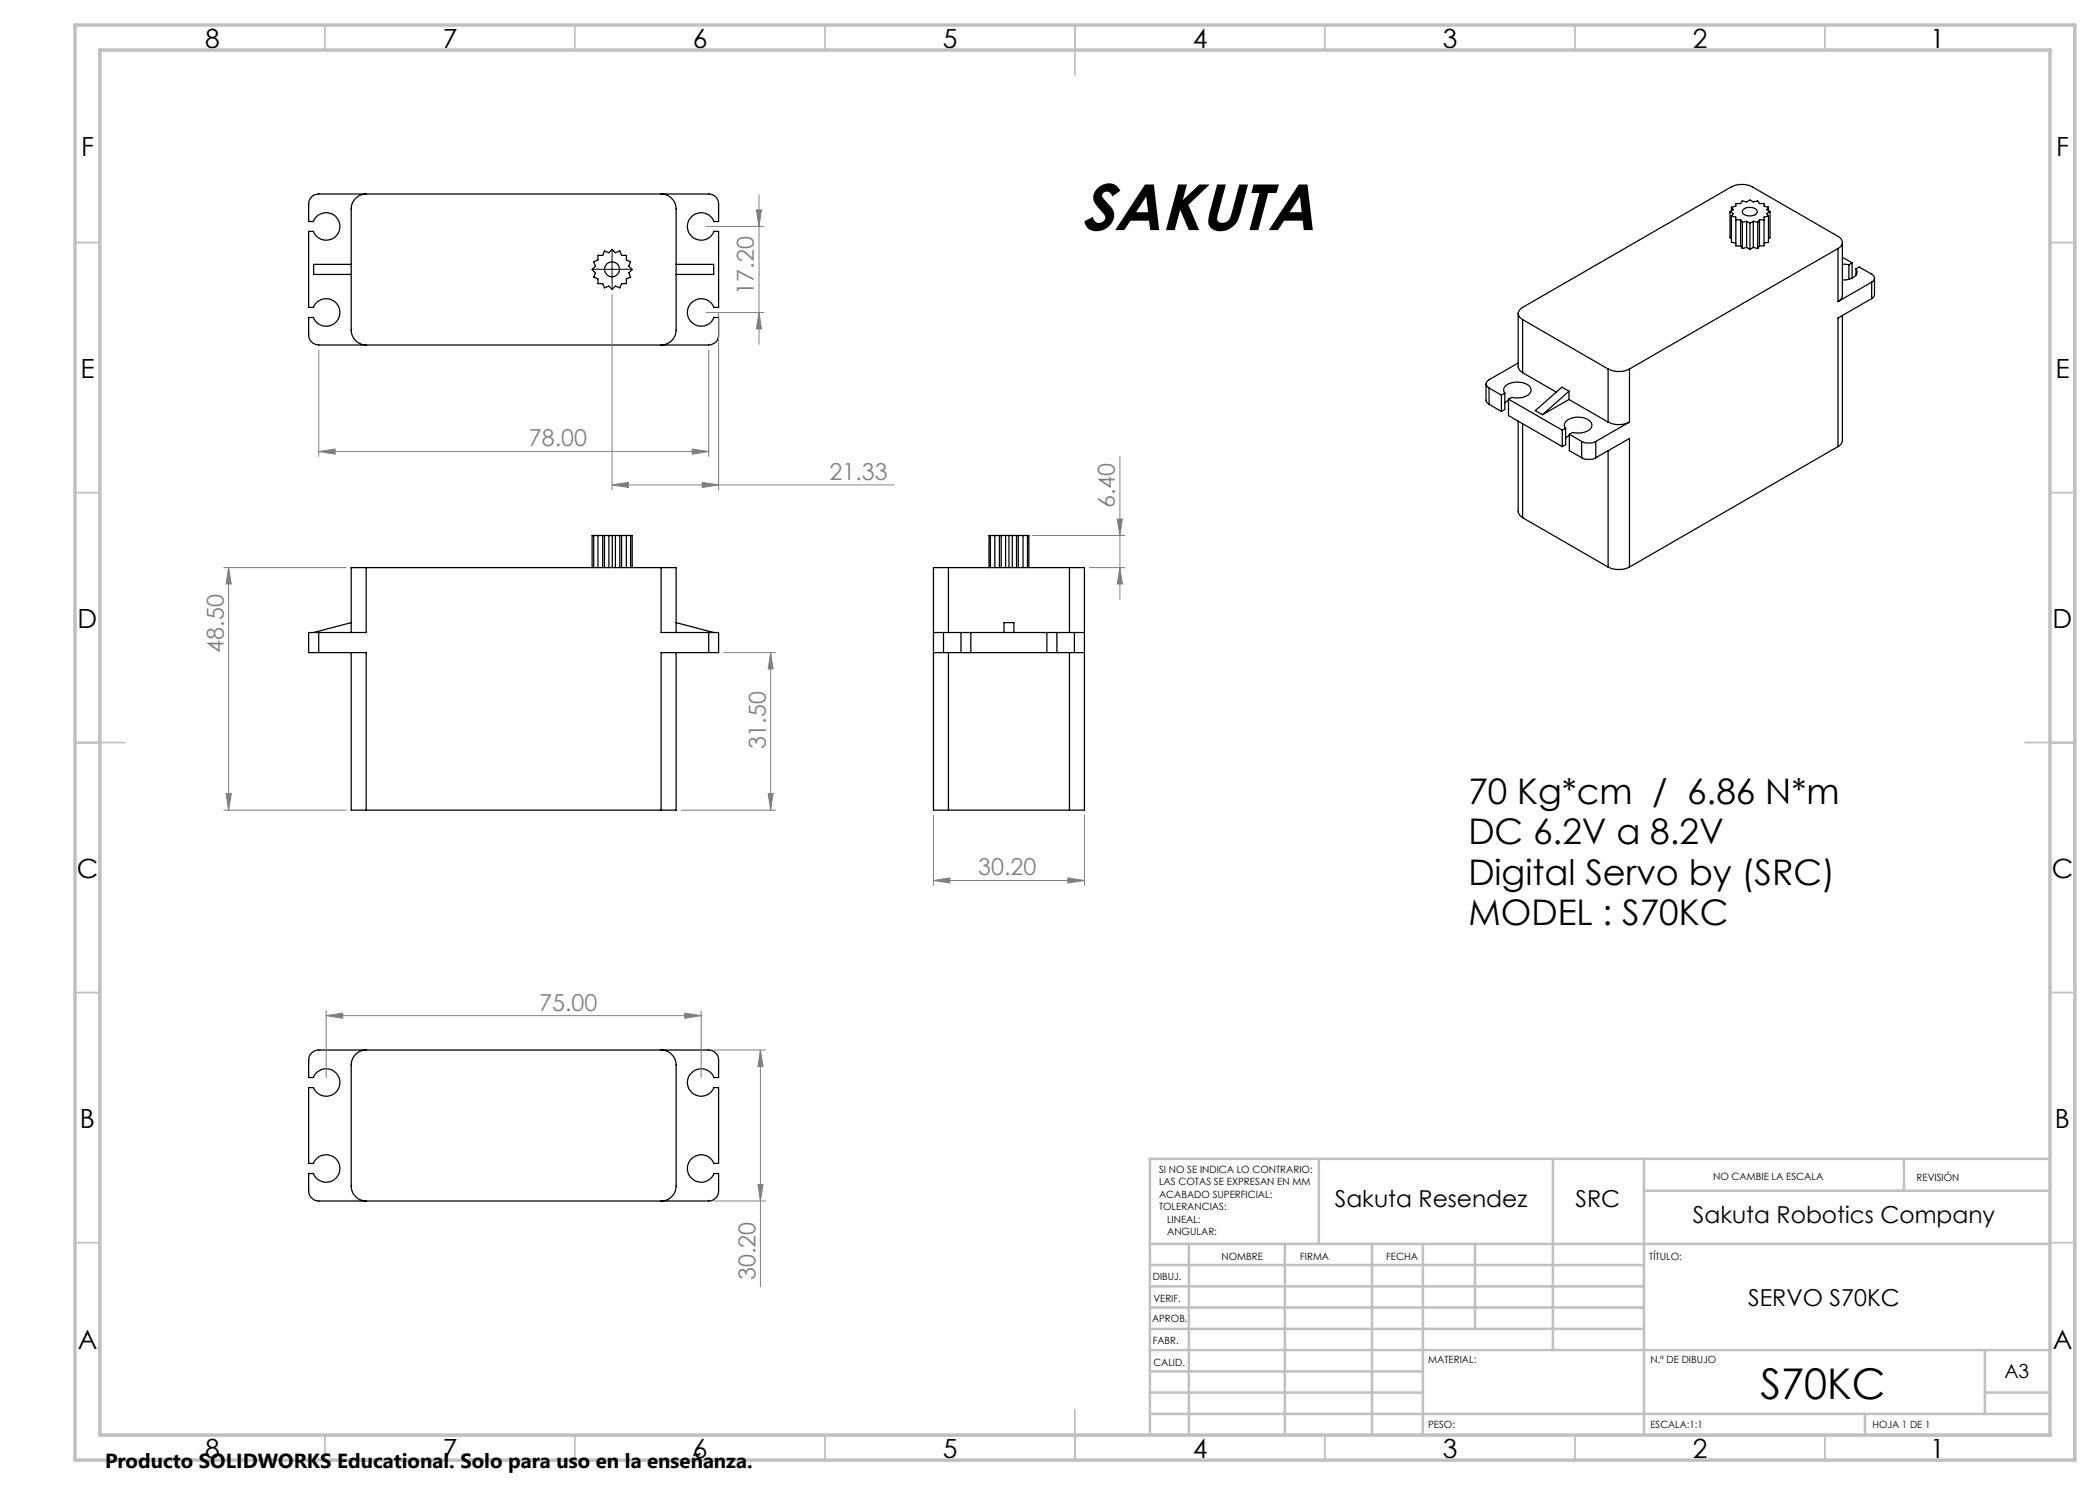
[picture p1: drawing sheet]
<svg xmlns="http://www.w3.org/2000/svg" width="420mm" height="297mm" viewBox="0 0 420 297" stroke-linecap="round" stroke-linejoin="round" font-family="sans-serif">
<g fill="none" stroke="#000" stroke-width=".25">
<path d="M62.3 39.4a1.91 1.91 0 0 1 1.4-.6h78a1.93 1.93 0 0 1 2 2v3.5h-.9a2.76 2.76 0 0 0-4.2-1.2 2.76 2.76 0 0 0 0 4.4 2.76 2.76 0 0 0 4.2-1.2h.9v15.2h-.9a2.76 2.76 0 0 0-4.2-1.2 2.76 2.76 0 0 0 0 4.4 2.76 2.76 0 0 0 4.2-1.2h.9v3.5a1.99 1.99 0 0 1-2 2h-78a2.05 2.05 0 0 1-2-2v-3.5h1a2.74 2.74 0 0 0 4.2 1.2 2.74 2.74 0 0 0 0-4.4 2.74 2.74 0 0 0-4.2 1.2h-1v-15.2h1a2.74 2.74 0 0 0 4.2 1.2 2.74 2.74 0 0 0 0-4.4 2.74 2.74 0 0 0-4.2 1.2h-1v-3.5a1.92 1.92 0 0 1 .6-1.4zM73.2 38.8a3 3 0 0 0-3 3v24.2a3 3 0 0 0 3 3M132.2 38.8a3 3 0 0 1 3 3v24.2a3 3 0 0 1-3 3M70.2 52.9h-7.5v2h7.5M119.6 51.1h.9l.4-.9 .9 .3 .6-.6 .7 .6 .9-.3 .3 .9h1v.9l.8 .3-.3 .9 .6 .7-.6 .7 .3 .8-.8 .4v.9h-1l-.3 .9-.9-.4-.7 .7-.6-.7-.9 .4-.4-.9h-.9v-.9l-.9-.4 .4-.8-.7-.7 .7-.7-.4-.9 .9-.3zM135.2 52.9h7.5v2h-7.5M346 42.3v5.3l.3 .1M346 42.3l.7 .4-.4 .5M346.3 43.2v5.2l.9 .2M346.3 43.2l.9 .2v5.8h.9M346.3 41.4l.9-.2v-.5h.9l.4-.5 .8 .2 .7-.4 .7 .4 .8-.2 .4 .5h.9v.5l.9 .2M346.3 41.4l.4 .5-.7 .4"/>
<path d="M346.3 41.4v.8M347.2 44h.9M348.1 49.2l.4 .5M348.1 44l.4 .4M348.1 44v5.2M348.5 44.4v5.3M348.7 41.9a1.98 1.98 0 0 1 2.7 .3 1.29 1.29 0 0 1-1.6 1 .9 .9 0 0 1-1-.3 .9 .9 0 0 1-.1-1zM349.3 49.5l-.8 .2M349.3 49.5l.7 .4M349.3 44.3l.7 .3M349.3 44.3l-.8 .1M349.3 44.3v5.2"/>
<path d="M350 44.6v5.3M350.7 49.5l-.7 .4M350.7 49.5l.8 .2M350.7 44.3l.8 .1M350.7 44.3l-.7 .3M350.7 44.3v5.2M351.5 44.4v5.3M351.9 49.2l-.4 .5M351.9 44h.9M351.9 44l-.4 .4M351.9 44v5.2M353.7 43.2l-.9 .2v5.8h-.9"/>
<path d="M353.7 43.2v5.2l-.9 .2M353.7 41.4l-.4 .5 .7 .4M353.7 41.4v.8M354 42.3v5.3l-.3 .1M354 42.3l-.7 .4 .4 .5M367.6 49.7a1.28 1.28 0 0 0 .9-1.2 1.28 1.28 0 0 0-.9-1.2l-17.1-9.9a4.8 4.8 0 0 0-4.2 0l-41.8 24.1a1.28 1.28 0 0 0-.9 1.2 1.28 1.28 0 0 0 .9 1.2M367.6 49.7l-41.7 24.1M367.6 49.7v10.6M368.5 48.5v10.6l-.3 .8-.6 .4M368.5 52.8l1.3 .1M368.5 51.5l1.9 1.1M369.8 52.9v3"/>
<path d="M370.4 52.6l-.6 .3M370.4 52.6v3M371.2 53.8a1.23 1.23 0 0 1-.8 1.8l-.8 .3-1.1 .1M371.2 53.8l.6-.4 2.5 1.4a.87 .87 0 0 1 .6 .8 .87 .87 0 0 1-.6 .8M371.2 53.8v1.3M374.3 59.7l-6.7 3.9v25.7M374.3 56.4l-6.7 3.9M374.3 56.4v3.3M374.9 55.6v3.3l-.1 .4-.5 .4M297.2 76.8l.1 3.5 .5 .6M297.8 77.6l2.5 1.4M297.8 77.6v3.3"/>
<path d="M300.3 79v3.3M301 78.6a1.2 1.2 0 0 1 .7-1.8 3.8 3.8 0 0 1 4.4 .7 1.38 1.38 0 0 1-1.2 1.8l-1.2 .3-1.3-.1-.7 .3M301 78.6l-.7 .4M301 78.6v3.3l-.7 .4M301.7 79.8l10.8 6.2M301.7 79.8v3.3l10.8 6.2M303.6 72.6l-5.8 3.3a.87 .87 0 0 0-.6 .9 .87 .87 0 0 0 .6 .8M303.6 62.7v10.6l.4 .8 .5 .4M304.5 63.9l17.1 9.9M304.5 74.5l6.8 3.9M304.5 63.9v10.6M313.8 79.9l7.8 4.5"/>
<path d="M313.8 78.2v1.7M313.8 78.2l-1.4-.8-5.3 4.7 1.4 .8M313.8 79.9l-5.3 3M313.8 78.2l-5.3 4.7M321.6 73.8a4.9 4.9 0 0 0 4.3 0M321.6 73.8v10.6M325.9 73.8v10.6M368.5 63.1v25l-.3 .8-.6 .4M297.8 80.9l2.5 1.4M301.7 80l-.7 .6M303.6 84.2v18.1l.4 .8 .5 .4M304.5 84.7v18.8"/>
<path d="M312.5 86v3.3M313.1 85.7a1.2 1.2 0 0 1 .8-1.9 3.8 3.8 0 0 1 4.4 .8 1.38 1.38 0 0 1-1.2 1.8l-1.3 .2-1.3-.1-.6 .4M313.1 85.7l-.6 .3M313.1 85.7v3.2l-.6 .4M313.9 87.1l-.8 .6M313.9 86.9l2.4 1.4M313.9 86.9v3.2l2.4 1.4M316.3 88.3a3.3 3.3 0 0 0 2.9 0M316.3 91.5a3 3 0 0 0 2.9 0M316.3 88.3v3.2M319.2 88.3v3.2M319.2 91.5l6.7-3.8v25.7"/>
<path d="M321.6 84.4a4.9 4.9 0 0 0 4.3 0M321.6 90.1v23.3M325.9 84.4l-6.7 3.9M367.6 89.3l-41.7 24.1M73.2 113.5h-3v13M73.2 113.5v13h-9.5M73.2 113.5h59M118.4 113.5v-6.4h8v6.4M118.7 107.1v6.4M119.6 107.1v6.4M120.5 107.1v6.4M120.9 107.1v6.4"/>
<path d="M121.8 107.1v6.4M122.4 107.1v6.4M123.1 107.1v6.4M124 107.1v6.4M124.3 107.1v6.4M125.3 107.1v6.4M126.1 107.1v6.4M132.2 113.5h3v13M132.2 113.5v13h9.5M189.7 113.5h-3v48.5h3M189.7 113.5h24.2M189.7 113.5v13"/>
<path d="M197.8 113.5v-6.4h8v6.4M198.1 107.1v6.4M199 107.1v6.4M199.9 107.1v6.4M200.2 107.1v6.4M201.1 107.1v6.4M201.8 107.1v6.4M202.5 107.1v6.4M203.3 107.1v6.4M203.7 107.1v6.4M204.6 107.1v6.4M205.5 107.1v6.4"/>
<path d="M213.9 113.5h3v48.5h-3M213.9 113.5v13M304.5 103.5l17.1 9.9M321.6 113.4a4.9 4.9 0 0 0 4.3 0M63.7 126.5h-2v4h2M63.7 126.5v4M63.7 130.5h9.5v31.5M70.2 130.5v31.5h3M70.2 124.5l-7.5 2M135.2 130.5v31.5h-3M135.2 124.5l7.5 2M141.7 126.5h2v4h-2"/>
<path d="M141.7 130.5h-9.5v31.5M141.7 126.5v4M186.7 126.5h2M186.7 130.5h2M188.7 126.5h3.5M188.7 130.5h3.5M188.7 126.5v4M189.7 130.5v31.5M192.2 126.5h2M192.2 130.5h2M192.2 126.5v4M194.2 126.5h15.2"/>
<path d="M194.2 130.5h15.2M194.2 126.5v4M200.8 126.5v-2h2v2M209.4 126.5h2M209.4 130.5h2M209.4 126.5v4M211.4 126.5h3.5M211.4 130.5h3.5M211.4 126.5v4M213.9 130.5v31.5M214.9 126.5h2M214.9 130.5h2"/>
<path d="M214.9 126.5v4M73.2 162h59M189.7 162h24.2M62.1 210.9l.2-.3a1.78 1.78 0 0 1 1.4-.6h78a1.99 1.99 0 0 1 2 2v3.5h-.9a2.76 2.76 0 0 0-4.2-1.2 2.76 2.76 0 0 0 0 4.4 2.76 2.76 0 0 0 4.2-1.2h.9v15.2h-.9a2.76 2.76 0 0 0-4.2-1.2 2.76 2.76 0 0 0 0 4.4 2.76 2.76 0 0 0 4.2-1.2h.9v3.5a1.99 1.99 0 0 1-2 2h-78a2.05 2.05 0 0 1-2-2v-3.5h1a2.74 2.74 0 0 0 4.2 1.2 2.74 2.74 0 0 0 0-4.4 2.74 2.74 0 0 0-4.2 1.2h-1v-15.2h1a2.74 2.74 0 0 0 4.2 1.2 2.74 2.74 0 0 0 0-4.4 2.74 2.74 0 0 0-4.2 1.2h-1v-3.5zM73.2 210a3 3 0 0 0-3 3v24.2a3 3 0 0 0 3 3M132.2 210a3 3 0 0 1 3 3v24.2a3 3 0 0 1-3 3"/>
<circle cx="122.4" cy="53.9" r="1.5"/>
</g>
<g fill="none" stroke="#808080" stroke-width=".2">
<path d="M151.8 38.9v30M122.4 58.9v39.1M141.2 45.3h11.6M151.3 42h1l-.5 3.3zM63.7 70v21.3M141.2 62.5h11.6M141.7 70v21.3M143.7 62.5v35.5M151.8 62.5l.5 3.3h-1zM63.7 90.3l3.3-.5v1zM63.7 90.3h78M122.4 97l3.3-.5v1z"/>
<path d="M122.4 97h56.5M138.4 89.8l3.3 .5-3.3 .5zM140.4 96.5l3.3 .5-3.3 .5zM224 91.3v28.6M44.7 113.5h24.6M45.7 113.5l.5 3.3h-1zM45.7 113.5v48.5M206.5 107.1h18.5M217.9 113.5h7.1M223.4 103.8h1.1l-.5 3.3zM224 113.5l.5 3.3h-1.1zM144.7 130.5h10.4"/>
<path d="M154.1 130.5l.5 3.3h-1zM154.1 130.5v31.5M45.2 158.7h1l-.5 3.3zM153.6 158.7h1l-.5 3.3zM44.7 162h24.6M136.2 162h18.9M186.7 176.1l3.3-.5v1zM186.7 163v14.1M186.7 176.1h30.2M213.6 175.6l3.3 .5-3.3 .5zM216.9 163v14.1M65.2 203.1l3.3-.5v1.1z"/>
<path d="M65.2 202.1v13.4M65.2 203.1h75M136.9 202.6l3.3 .5-3.3 .6zM140.2 202.1v13.4M142.7 210h10.4M152.1 210l.5 3.3h-1zM152.1 210v47.3M151.6 236.9h1l-.5 3.3zM142.7 240.2h10.4"/>
</g>
<path d="M119.9 53.8h-1.5M122.4 51.3v-1.5M122.4 56.3v1.5M124.9 53.8h1.5" fill="none" stroke="#000" stroke-width=".2" stroke-dasharray="15.2 1.3 1.3 1.3" stroke-linecap="butt"/>
<path d="M119.9 53.9h5M122.4 51.4v5" fill="none" stroke="#000" stroke-width=".2"/>
<g fill="none" stroke="#c0c0c0" stroke-width=".35">
<path d="M65 5v5M115 5v5M165 5v5M215 5v10M265 5v5M315 5v5M365 5v5M15 48.5h5M410 48.5h5M15 98.5h5M410 98.5h5M15 148.5h10"/>
<path d="M405 148.5h10M15 198.5h5M410 198.5h5M15 248.5h5M410 248.5h5M65 287v5M115 287v5M165 287v5M215 282v10M265 287v5M315 287v5M365 287v5"/>
</g>
<g fill="none" stroke="#c0c0c0" stroke-width=".5">
<path d="M263.8 231.8v17M310.6 231.8v38.2M328.8 231.8v55.2M328.8 238.2h81.2M380.8 231.8v6.4M410 231.8h-180v55.2M230 248.8h180M230 257.3h98.8M230 253h98.8M237.8 248.8v38.2M257 248.8v38.2M274.4 248.8v38.2"/>
<path d="M284.6 248.8v38.2M295 248.8v17M230 265.8h98.8M230 261.5h98.8M230 278.5h54.6M230 274.3h54.6M230 270h180M397 278.5h13M397 270v12.8M230 282.8h180M373 282.8v4.2"/>
</g>
<path d="M15 5h400v287h-400zM20 10h390v277h-390z" fill="none" stroke="#c0c0c0" stroke-width=".7"/>
<g fill="#808080">
<path d="M138.4 89.8l3.3 .5-3.3 .5zM63.7 90.3l3.3-.5v1z"/>
<path d="M122.4 97l3.3-.5v1zM140.4 96.5l3.3 .5-3.3 .5zM65.2 203.1l3.3-.5v1.1zM136.9 202.6l3.3 .5-3.3 .6zM186.7 176.1l3.3-.5v1zM213.6 175.6l3.3 .5-3.3 .5z"/>
<path d="M45.2 158.7h1l-.5 3.3zM45.7 113.5l.5 3.3h-1zM151.8 62.5l.5 3.3h-1zM151.3 42h1l-.5 3.3z"/>
<path d="M154.1 130.5l.5 3.3h-1zM153.6 158.7h1l-.5 3.3zM152.1 210l.5 3.3h-1zM151.6 236.9h1l-.5 3.3zM223.4 103.8h1.1l-.5 3.3zM224 113.5l.5 3.3h-1.1z"/>
</g>
<text font-size="13.1" x="216.1" y="46">SAKUTA</text>
<text font-size="8.5" x="352.1" y="279.7">S70KC</text>
<g font-size="7.1">
<text x="293.7" y="160.8">70 Kg*cm / 6.86 N*m</text>
<text x="293.7" y="168.9">DC 6.2V a 8.2V</text>
<text x="293.7" y="176.9">Digital Servo by (SRC)</text>
<text x="293.7" y="185">MODEL : S70KC</text>
</g>
<g font-size="5.3">
<text x="41" y="9.5">8</text>
<text x="88.5" y="9.5">7</text>
<text x="138.5" y="9.5">6</text>
<text x="188.5" y="9.5">5</text>
<text x="238.5" y="9.5">4</text>
<text x="288.5" y="9.5">3</text>
<text x="338.5" y="9.5">2</text>
<text x="386" y="9.5">1</text>
<text x="16.2" y="31.3">F</text>
<text x="411.2" y="31.3">F</text>
<text x="16.1" y="75.5">E</text>
<text x="411.1" y="75.5">E</text>
<text x="15.5" y="125.5">D</text>
<text x="410.5" y="125.5">D</text>
<text x="15.4" y="175.5">C</text>
<text x="410.4" y="175.5">C</text>
<text x="16" y="225.5">B</text>
<text x="411" y="225.5">B</text>
<text x="15.5" y="269.8">A</text>
<text x="410.5" y="269.8">A</text>
<text x="41" y="291.5">8</text>
<text x="88.5" y="291.5">7</text>
<text x="138.5" y="291.5">6</text>
<text x="188.5" y="291.5">5</text>
<text x="238.5" y="291.5">4</text>
<text x="288.5" y="291.5">3</text>
<text x="338.5" y="291.5">2</text>
<text x="386" y="291.5">1</text>
</g>
<g font-size="4.7" fill="#808080">
<text x="150.8" y="58.9" transform="rotate(-90 150.8 58.9)">17.20</text>
<text x="105.8" y="89.3">78.00</text>
<text x="165.9" y="96">21.33</text>
<text x="223" y="101.6" transform="rotate(-90 223 101.6)">6.40</text>
<text x="44.7" y="130.5" transform="rotate(-90 44.7 130.5)">48.50</text>
<text x="153.1" y="149.9" transform="rotate(-90 153.1 149.9)">31.50</text>
<text x="195.6" y="175.1">30.20</text>
<text x="107.8" y="202.1">75.00</text>
<text x="151.1" y="256" transform="rotate(-90 151.1 256)">30.20</text>
</g>
<g font-size="4.7">
<text x="266.9" y="241.5">Sakuta Resendez</text>
<text x="315.1" y="241.5">SRC</text>
<text x="338.6" y="244.6">Sakuta Robotics Company</text>
<text x="349.6" y="261.2">SERVO S70KC</text>
</g>
<text font-size="4.1" x="21" y="293.7">Producto SOLIDWORKS Educational. Solo para uso en la enseñanza.</text>
<text font-size="3.9" x="400.9" y="275.5">A3</text>
<g font-size="2">
<text x="231.8" y="234.6">SI NO SE INDICA LO CONTRARIO:</text>
<text x="231.8" y="237.1">LAS COTAS SE EXPRESAN EN MM</text>
<text x="231.8" y="239.6">ACABADO SUPERFICIAL:</text>
<text x="342.6" y="236">NO CAMBIE LA ESCALA</text>
<text x="383.3" y="236.2">REVISIÓN</text>
<text x="231.8" y="242.1">TOLERANCIAS:</text>
<text x="233.4" y="244.6">LINEAL:</text>
<text x="233.4" y="247.1">ANGULAR:</text>
<text x="244.3" y="252">NOMBRE</text>
<text x="260" y="251.9">FIRMA</text>
<text x="277.2" y="251.9">FECHA</text>
<text x="329.9" y="251.9">TÍTULO:</text>
<text x="230.6" y="256.1">DIBUJ.</text>
<text x="230.7" y="260.3">VERIF.</text>
<text x="230.4" y="264.4">APROB.</text>
<text x="230.5" y="268.8">FABR.</text>
<text x="230.7" y="273.1">CALID.</text>
<text x="285.6" y="272.5">MATERIAL:</text>
<text x="330.1" y="272.5">N.º DE DIBUJO</text>
<text x="285.6" y="285.5">PESO:</text>
<text x="330.1" y="285.6">ESCALA:1:1</text>
<text x="374.5" y="285.6">HOJA 1 DE 1</text>
</g>
</svg>
